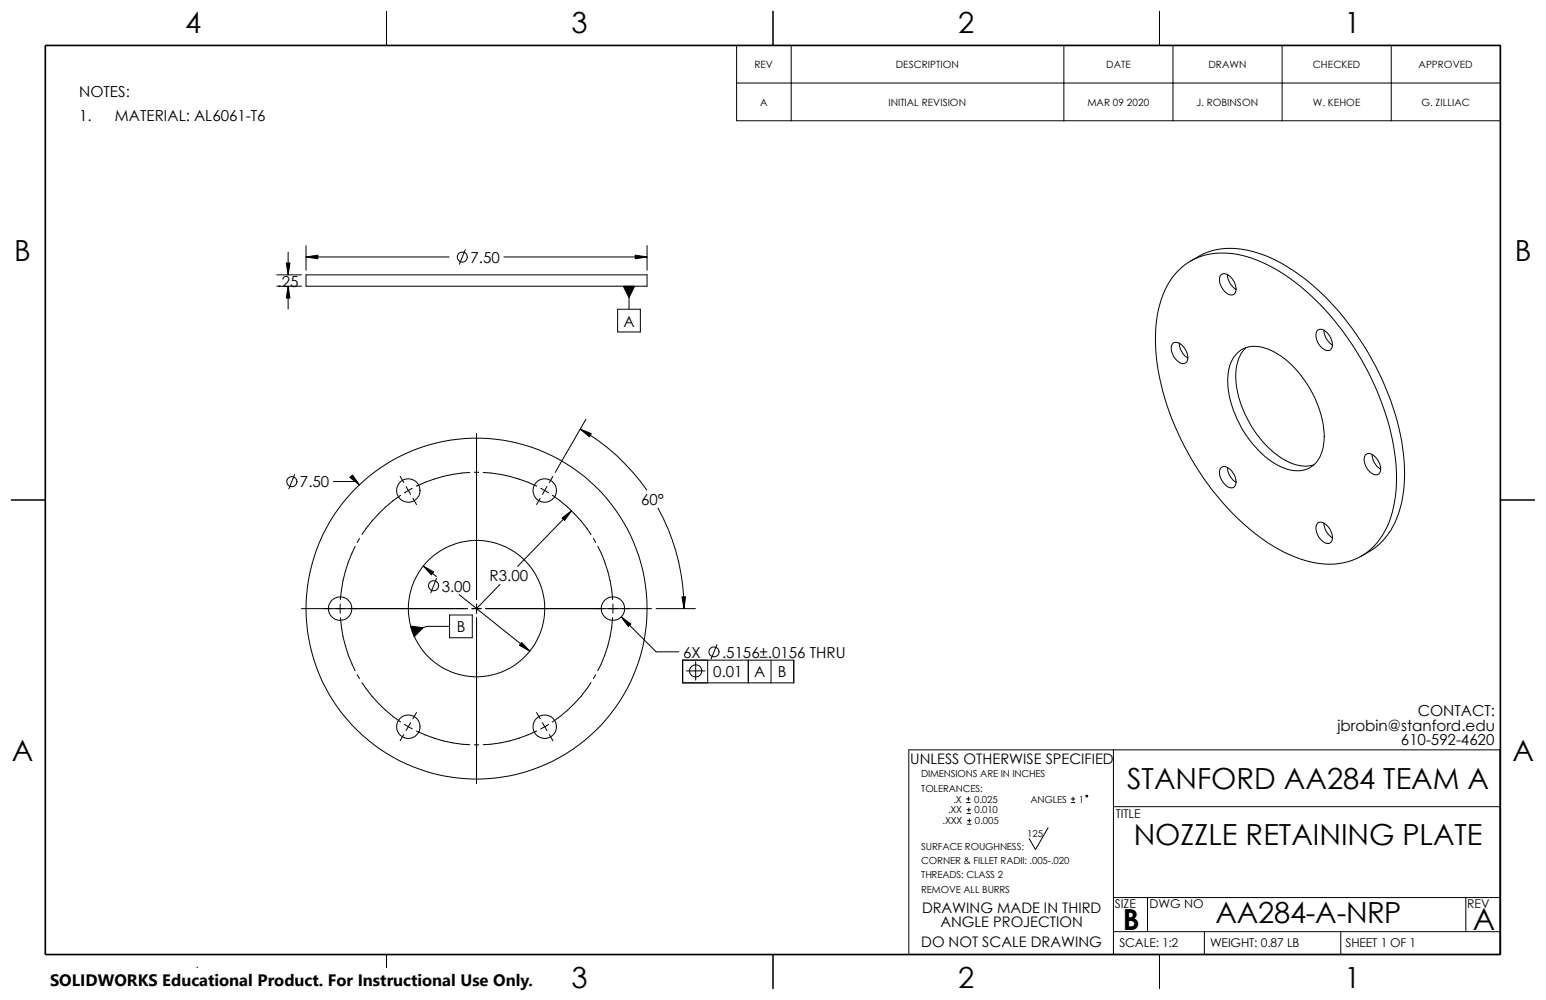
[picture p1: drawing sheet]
<svg xmlns="http://www.w3.org/2000/svg" width="432mm" height="279mm" viewBox="0 0 432 279" stroke-linecap="round" stroke-linejoin="round" font-family="sans-serif">
<g fill="none" stroke="#000" stroke-width=".28">
<path d="M107.9 3.1v9.6M205.7 12.7h213.4v21h-213.4zM215.9 3.1v9.6M221 12.7v21M297.1 12.7v21M323.8 3.1v9.6M327.6 12.7v21M358.1 12.7v21M388.6 12.7v21M205.7 23.2h213.4M77.3 76.8h6.9M77.3 80h6.9"/>
<path d="M80.5 70.4v6.4M80.5 80v6.3M85.5 76.8h95.2v3.2h-95.2zM85.5 68.6v6.9M85.5 71.8h39.9M129.9 69.8l-1.6 4M140.8 71.8h39.9M175.7 80v6.4M180.7 68.6v6.9M329 75.7a17.6 17.6 0 0 1 16.4-4.7 43 43 0 0 1 20.5 11.4 77.4 77.4 0 0 1 23.9 45.9 35.2 35.2 0 0 1-3 20.1 17.3 17.3 0 0 1-19.4 8.9 43 43 0 0 1-20.6-11.4 77.4 77.4 0 0 1-23.8-45.9 33.5 33.5 0 0 1 3.6-21.2zM332.6 72.9a20.2 20.2 0 0 1 19.4-2 54.8 54.8 0 0 1 24.3 19.1 75.6 75.6 0 0 1 15.9 38.8 33.6 33.6 0 0 1-3.8 19.5 18.9 18.9 0 0 1-8.2 7.1M341 76.8a1.95 1.95 0 0 1 2.8 .7 3.8 3.8 0 0 1 .9 4.7 2.36 2.36 0 0 1-3.2-1.4 3.5 3.5 0 0 1-.5-4z"/>
<path d="M342.9 76.7a5 5 0 0 0 2.3 4.2M172.5 86.4h6.4v6.4h-6.4zM327.5 96a1.93 1.93 0 0 1 2.8 .6 4.1 4.1 0 0 1 1.2 4.5 1.73 1.73 0 0 1-2.7-.3 4.4 4.4 0 0 1-1.5-4.5zM329.4 95.9a5.4 5.4 0 0 0 2.4 4.1M345.5 98.7a7.5 7.5 0 0 1 8.5-1.2 26.6 26.6 0 0 1 13.3 13.8 22.1 22.1 0 0 1 2 14.6 7.2 7.2 0 0 1-9.7 5.2 25.8 25.8 0 0 1-14.1-14.1 21 21 0 0 1-1.8-15.5l.8-1.5zM348 97.1a11.9 11.9 0 0 0-2.7 10.2 29.9 29.9 0 0 0 13.8 21.4 10.1 10.1 0 0 0 7.8 1.2M367.9 92.4a1.94 1.94 0 0 1 2.8 .6 4.1 4.1 0 0 1 1.2 4.5 1.71 1.71 0 0 1-2.7-.3 4.2 4.2 0 0 1-1.3-4.8zM369.8 92.3a5 5 0 0 0 2.4 4.1M162.1 119.9a56.5 56.5 0 0 1 18.5 17M163.7 117.1l-8.6 14.9M3.1 139.7h9.6M82.3 132.5l-1.6 4.1"/>
<path d="M93.1 134.5h6.4l.9 1M111.8 133.1l1 1.7M111.9 138.4a39.7 39.7 0 0 0-10.8 11M113.4 135.9l1.3 2.2M115.1 136.4l-2.2 1.3M115.3 139.2l1 1.8M131.2 132a38.4 38.4 0 0 0-14.9 3.8M132.5 132h1.2M133.1 121.2v46.3M135 132a38.3 38.3 0 0 1 14.9 3.8M150.9 139.2l-1 1.8M151 136.4l2.2 1.3"/>
<path d="M152.8 135.9l-1.3 2.2M154.3 138.4a38 38 0 0 1 10.8 11M154.4 133.1l-1 1.7M341 130.7a2.42 2.42 0 0 1 3.4 1.5 2.83 2.83 0 0 1 0 4 3.4 3.4 0 0 1-3.4-2.5l-.4-1.5 .1-.8zM342.9 130.6a5 5 0 0 0 2.3 4.1M381.4 127.1a1.94 1.94 0 0 1 2.8 .6 4.3 4.3 0 0 1 1.2 4.5 1.75 1.75 0 0 1-2.7-.3 4.2 4.2 0 0 1-1.3-4.8zM383.2 127a5 5 0 0 0 2.4 4.1M419.1 139.7h9.5M99.2 152.7a39.3 39.3 0 0 0-4.1 14.8M100.4 150.5l-.6 1.1M118.2 158.2l3.7 2.9M159.6 142.7l-15 15.5"/>
<path d="M165.7 150.5l.7 1.1M167 152.7a36.5 36.5 0 0 1 4.1 14.8M183.8 141.9a58.1 58.1 0 0 1 7.3 28.2M367.9 146.3a1.94 1.94 0 0 1 2.8 .6 3.8 3.8 0 0 1 .9 4.7 2.74 2.74 0 0 1-3.4-1.8 3.3 3.3 0 0 1-.3-3.5zM369.8 146.2a5 5 0 0 0 2.4 4.1M84.2 170.1h46.4M95 168.8v2.5M95.1 172.6a39.4 39.4 0 0 0 4.1 14.8M121.9 161.6l-1.6 4.1M125.6 175h-6.4l-4.1 1.4M125.6 171.8h6.3v6.4h-6.3zM128.3 166.2l19.7 15.7"/>
<path d="M131.8 170.1h2.6M133.1 168.8v2.5M133.1 172.6v46.3M135.6 170.1h46.4M139.7 163.3l-6.6 6.8M171.1 172.6a36.8 36.8 0 0 1-4.1 14.8M171.2 168.8v2.5M173.5 172.4l9.8 9.7h6.3M183.3 170.1h10.9M99.8 188.5l.6 1.1M101.1 190.7a39.1 39.1 0 0 0 10.8 11M116.3 199.1l-1 1.7"/>
<path d="M149.9 199.1l1 1.7M165.1 190.7a38.2 38.2 0 0 1-10.8 11M166.4 188.5l-.7 1.1M190.7 184.4h31v6.4h-31zM191.7 187.5h5.2M194.3 184.9v5.1M197.7 184.4v6.4M200.2 180.1l-1.6 4M209 184.4v6.4M215.3 184.4v6.4M112.8 205.2l-1 1.8M112.9 202.4l2.2 1.3"/>
<path d="M114.7 201.9l-1.3 2.2M116.3 204.3a37.3 37.3 0 0 0 14.9 3.8M132.5 208.1h1.2M149.9 204.3h-.3a36.5 36.5 0 0 1-14.6 3.8M151.5 201.9l1.3 2.2M153.2 202.4l-2.2 1.3M153.4 205.2l1 1.8M253.8 209.5h165.1v57.2h-165.1zM311 209.5v57.2M270 224.2h1M270 223.2h1M270.1 227.3h1"/>
<path d="M270.1 226.2h1M270.2 230.3h1M270.2 229.3h1M270.5 222.7v1M270.6 225.7v1M270.7 228.8v1M292.7 231.3l-3.5 6.1-1.8-3.1M299.2 224.2h1M299.2 223.2h1M299.7 222.7v1M311 225.4h107.9M311 250.8h107.9"/>
<path d="M320.5 250.8v9.5M409.4 250.8v9.5M107.9 266.7v9.5M215.9 266.7v9.5M311 260.3h107.9M323.8 266.7v9.5M336.4 260.3v6.4M374.5 260.3v6.4"/>
<circle cx="129.1" cy="71.8" r="1.41"/>
<circle cx="81.5" cy="134.6" r="1.41"/>
<circle cx="114" cy="137" r="3.3"/>
<circle cx="152.1" cy="137" r="3.3"/>
<circle cx="95" cy="170" r="3.3"/>
<circle cx="121.1" cy="163.7" r="1.41"/>
<circle cx="133.1" cy="170.1" r="19.1"/>
<circle cx="133.1" cy="170" r="47.6"/>
<circle cx="171.2" cy="170" r="3.3"/>
<circle cx="194.3" cy="187.5" r="1.7"/>
<circle cx="199.4" cy="182.1" r="1.4"/>
<circle cx="114" cy="203" r="3.3"/>
<circle cx="152.1" cy="203" r="3.3"/>
<circle cx="303.5" cy="222.4" r=".25"/>
</g>
<path d="M12.7 12.7h406.4v254h-406.4z" fill="none" stroke="#000" stroke-width=".47"/>
<g fill="#000" stroke="#000" stroke-width=".28">
<path d="M80 73.5h1l-.5 3.3zM80.5 80l.5 3.3h-1zM85.5 71.8l3.3-.5v1zM174.1 80h3.1l-1.5 3.1zM177.4 71.3l3.3 .5-3.3 .5zM162.1 119.9l3 1.3-.5 .8zM97.7 133.4l.8-.7 1.9 2.8zM118.2 158.2l2.9 1.6-.6 .8zM157 144.7l2.6-2-1.9 2.7zM114.6 174.9l3.6 .5-2.5 2.5zM173.5 172.4l2.7 1.9-.7 .7zM190.5 166.8h1l-.4 3.3z"/>
<path d="M145.7 179.5l2.3 2.4-2.9-1.6z"/>
</g>
<path d="M14 270.6h135.1v8.8h-135.1z" fill="#fff"/>
<text font-size="8.5" x="411.4" y="259.8">A</text>
<g font-size="8.1">
<text x="51.7" y="9.3">4</text>
<text x="159.6" y="9.3">3</text>
<text x="267.6" y="9.3">2</text>
<text x="375.5" y="9.3">1</text>
<text x="4" y="72.8">B</text>
<text x="423.1" y="72.8">B</text>
<text x="3.3" y="212.5">A</text>
<text x="422.4" y="212.5">A</text>
<text x="314.8" y="220.3">STANFORD AA284 TEAM A</text>
<text x="316.7" y="236.1">NOZZLE RETAINING PLATE</text>
<text x="339.5" y="257.8">AA284-A-NRP</text>
<text x="313.6" y="260">B</text>
<text x="51.7" y="276">4</text>
<text x="159.6" y="276">3</text>
<text x="267.6" y="276">2</text>
<text x="375.5" y="276">1</text>
</g>
<text font-size="4.6" x="14" y="275.6">SOLIDWORKS Educational Product. For Instructional Use Only.</text>
<g font-size="4.2">
<text x="22.1" y="27">NOTES:</text>
<text x="22.1" y="33.7">1.</text>
<text x="32.1" y="33.7">MATERIAL: AL6061-T6</text>
<text x="131.4" y="73.4">7.50</text>
<text x="77.5" y="80.1">.25</text>
<text x="174.1" y="91.2">A</text>
<text x="83.8" y="136.2">7.50</text>
<text x="179.1" y="141.1">60°</text>
<text x="123.4" y="165.3">3.00</text>
<text x="136.7" y="162.4">R3.00</text>
<text x="127.5" y="176.7">B</text>
<text x="190.8" y="183.8">6X</text>
<text x="201.7" y="183.8">.5156±.0156 THRU</text>
<text x="199.2" y="189.3">0.01</text>
<text x="210.6" y="189.3">A</text>
<text x="217.3" y="189.3">B</text>
<text x="396" y="199.9">CONTACT:</text>
<text x="373.5" y="204.1">jbrobin@stanford.edu</text>
<text x="391.3" y="208.3">610-592-4620</text>
</g>
<g font-size="4.1">
<text x="254.2" y="213.4">UNLESS OTHERWISE SPECIFIED</text>
<text x="257.5" y="255">DRAWING MADE IN THIRD</text>
<text x="262.6" y="259">ANGLE PROJECTION</text>
<text x="257.3" y="264.7">DO NOT SCALE DRAWING</text>
</g>
<g font-size="3.4">
<text x="311.6" y="228.6">TITLE</text>
<text x="311.4" y="253.8">SIZE</text>
<text x="321" y="253.8">DWG NO</text>
<text x="409.8" y="253.8">REV</text>
<text x="312.6" y="264.6">SCALE: 1:2</text>
<text x="338" y="264.6">WEIGHT: 0.87 LB</text>
<text x="375.8" y="264.6">SHEET 1 OF 1</text>
</g>
<g font-size="2.8">
<text x="210.7" y="19">REV</text>
<text x="250.2" y="19">DESCRIPTION</text>
<text x="308.9" y="19">DATE</text>
<text x="337.5" y="19">DRAWN</text>
<text x="366.7" y="19">CHECKED</text>
<text x="396.2" y="19">APPROVED</text>
<text x="212.3" y="29.5">A</text>
<text x="248.1" y="29.5">INITIAL REVISION</text>
<text x="303.7" y="29.5">MAR 09 2020</text>
<text x="334.2" y="29.5">J. ROBINSON</text>
<text x="366.7" y="29.5">W. KEHOE</text>
<text x="397" y="29.5">G. ZILLIAC</text>
</g>
<g font-size="2.7">
<text x="257.3" y="217.2">DIMENSIONS ARE IN INCHES</text>
<text x="257.3" y="221.2">TOLERANCES:</text>
<text x="264.8" y="227.3">.XX</text>
<text x="266.3" y="224.3">.X</text>
<text x="272.1" y="224.3">0.025</text>
<text x="272.2" y="227.3">0.010</text>
<text x="287.8" y="224.3">ANGLES</text>
<text x="301.3" y="224.3">1</text>
<text x="263.3" y="230.3">.XXX</text>
<text x="272.3" y="230.3">0.005</text>
<text x="286.9" y="233.8">125</text>
<text x="257.3" y="237.4">SURFACE ROUGHNESS:</text>
<text x="257.3" y="241.4">CORNER &amp; FILLET RADII: .005-.020</text>
<text x="257.3" y="245.4">THREADS: CLASS 2</text>
<text x="257.3" y="249.5">REMOVE ALL BURRS</text>
</g>
</svg>
